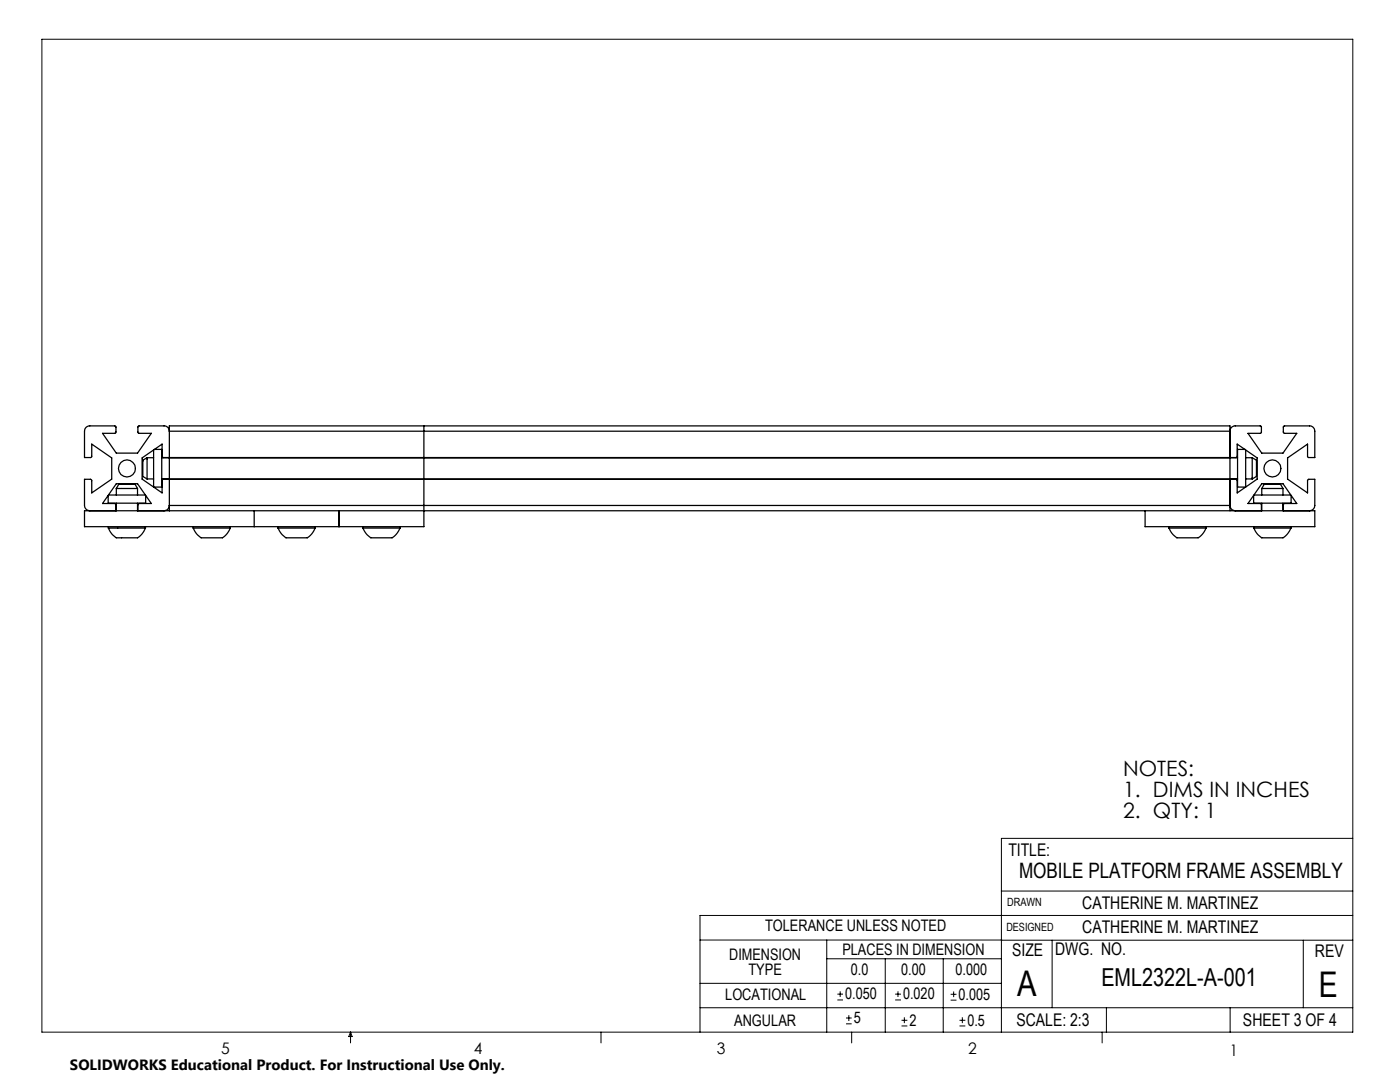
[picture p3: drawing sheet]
<svg xmlns="http://www.w3.org/2000/svg" width="279mm" height="216mm" viewBox="0 0 279 216" stroke-linecap="round" stroke-linejoin="round" font-family="sans-serif">
<g fill="none" stroke="#000" stroke-width=".2">
<path d="M8.4 7.8h261.6v198.2h-261.6zM199.8 177.8h70.2M270 167.3h-70.2v38.7M139.7 187.6h60.2M139.7 196.2h60.1M165 187.6v18.4M165 191.3h34.8M167.1 199.5h1.1M167.1 198.4h1.1M167.7 197.8v1.1M176.7 191.3v14.7M178.6 199.5h1.2"/>
<path d="M178.6 198.4h1.2M179.2 197.8v1.1M188.2 191.3v14.7M189.7 199.6h1.2M189.7 198.4h1.2M190.3 197.8v1.2M199.8 187.6h70.2M210 187.6v13.5M260.1 187.6v13.5M270 182.7h-130.3v23.3M70 206v2.1M70 206l.3 .8h-.7z"/>
<path d="M119.9 206v2.1M139.7 201.1h130.3M168.8 204.3h1.2M168.8 203.1h1.2M169.4 202.6v1.1M170 206v2.1M179.9 204.7h1.2M179.9 203.6h1.2M180.5 203v1.2M191.5 204.7h1.2M191.5 203.6h1.2M192.1 203v1.2"/>
<path d="M220 206v2.1M220.8 201.1v4.9M245.5 201.1v4.9"/>
</g>
<g fill="none" stroke="#000" stroke-width=".25">
<path d="M21.6 98.9v1.5h7.5v-1.5M21.7 98.8h7.3M23.2 97.5l.5-.9h3.3l.4 .9M23.2 97.5h4.2M23.2 97.5v1.3M27.4 97.5v1.3M28.4 91.4l3.9-2.8v2.5l.3 .2h214.1l.2-.2v-2.5l4 2.8v4.2l-4 2.8v-2.6l-.2-.2h-214.1l-.3 .2v2.6l-3.9-2.8zM29.4 91.3v4.3M29.4 91.3l-.9 .5v3.3l.9 .5M29.4 91.3h1.3M29.4 95.6h1.3M30.7 89.8v7.4"/>
<path d="M30.8 89.7h1.5v7.5h-1.6M32.3 91.3h214.7M32.3 95.6h1.5M33.8 86v-1h211.7v1M33.8 86a1.02 1.02 0 0 0-1.1-1h-5l-.2 .1 .1 1.3 2.6 .1-2.8 3.9h-4.2l-2.7-3.9 2.5-.1 .1-1.3-.1-.1h-5.1a1.02 1.02 0 0 0-1 1v5.3l1.4-.1v-2.6l4 2.8v4.2l-4 2.8v-2.6l-.2-.2h-1.2v5.3a1.09 1.09 0 0 0 1 1M33.8 95.6h211.7M33.8 86v14.9M33.8 86h211.7M84.6 85v20.1h-67.7v-3.2h245.5v3.2h-33.9v-3.2M245.5 86a1.02 1.02 0 0 1 1-1h5.1l.1 .1-.1 1.3-2.5 .1 2.7 3.9h4.2l2.8-3.9-2.6-.1-.1-1.3 .2-.1h5a1.02 1.02 0 0 1 1.1 1v5.3l-1.4-.1-.1-2.6-3.9 2.8v4.2l3.9 2.8v-2.6l.3-.2h1.2v5.3a1.09 1.09 0 0 1-1.1 1M245.5 95.6h1.5M245.5 86v14.9"/>
<path d="M248.5 89.7h-1.5v7.5h1.6M248.6 89.8v7.4M248.6 91.3h1.3M248.6 95.6h1.3M249.9 91.3v4.3M249.9 91.3l.9 .5v3.3l-.9 .5M250.2 98.9v1.5h7.5v-1.5M250.3 98.8h7.3M251.8 97.5l.5-.9h3.3l.4 .9M251.8 97.5h4.2M251.8 97.5v1.3M256 97.5v1.3"/>
<path d="M21.6 105.4a3.5 3.5 0 0 0 1.8 1.9h3a2.04 2.04 0 0 0 2.4-1.4l.2-.5M21.6 105.4h7.4M21.6 105.1v.3M23.1 101.9v-1.3l-.1-.1h-2.5l2.7-4h4.2l2.8 4h-2.5l-.2 .1v1.3M23.2 100.4v1.5M27.4 100.4v1.5M29 105.1v.3M33.8 100.9a1.09 1.09 0 0 1-1.1 1M33.8 100.9v1M33.8 100.9h211.7M38.6 105.4a3.5 3.5 0 0 0 1.7 1.9h3a2.04 2.04 0 0 0 2.4-1.4l.3-.5M38.6 105.4h7.4"/>
<path d="M38.6 105.1v.3M46 105.1v.3M50.7 101.9v3.2M55.5 105.4a3.8 3.8 0 0 0 1.6 1.9h3.5a1.93 1.93 0 0 0 2-1.4l.3-.5M55.5 105.4h7.4M55.5 105.1v.3M62.9 105.1v.3M67.7 101.9v3.2M72.4 105.4a3.8 3.8 0 0 0 1.6 1.9h3.5a1.93 1.93 0 0 0 2.1-1.4l.2-.5M72.4 105.4h7.4M72.4 105.1v.3M79.8 105.1v.3"/>
<path d="M233.3 105.4a3.5 3.5 0 0 0 1.7 1.9h3.1a2.04 2.04 0 0 0 2.3-1.4l.3-.5M233.3 105.4h7.4M233.3 105.1v.3M240.7 105.1v.3M245.5 100.9v1M245.5 100.9a1.09 1.09 0 0 0 1 1M250.2 105.4a3.5 3.5 0 0 0 1.8 1.9h3a2.04 2.04 0 0 0 2.4-1.4l.2-.5M250.2 105.4h7.4M250.2 105.1v.3M251.7 101.9v-1.3l-.1-.1h-2.5l2.7-4h4.2l2.8 4h-2.5l-.2 .1v1.3M251.8 100.4v1.5M256 100.4v1.5"/>
<path d="M257.6 105.1v.3"/>
<circle cx="25.3" cy="93.5" r="1.7"/>
<circle cx="253.9" cy="93.5" r="1.7"/>
</g>
<g font-size="7.1">
<text x="203" y="198.7">A</text>
<text x="263.2" y="198.9">E</text>
</g>
<text font-size="4.9" x="219.8" y="196.7">EML2322L-A-001</text>
<g font-size="4.2">
<text x="224.2" y="154.8">NOTES:</text>
<text x="224.2" y="158.9">1. DIMS IN INCHES</text>
<text x="224.2" y="163.1">2. QTY: 1</text>
<text x="203.4" y="175.1">MOBILE PLATFORM FRAME ASSEMBLY</text>
</g>
<g font-size="3.5">
<text x="201.2" y="170.7">TITLE:</text>
<text x="216" y="181.4">CATHERINE M. MARTINEZ</text>
<text x="202" y="190.7">SIZE</text>
<text x="210.6" y="190.6">DWG. NO.</text>
<text x="216" y="186.2">CATHERINE M. MARTINEZ</text>
<text x="262.4" y="190.9">REV</text>
<text x="202.9" y="204.6">SCALE: 2:3</text>
<text x="248.1" y="204.6">SHEET 3 OF 4</text>
</g>
<g font-size="3.2">
<text x="152.7" y="185.7">TOLERANCE UNLESS NOTED</text>
<text x="145.5" y="191.5">DIMENSION</text>
<text x="168.1" y="190.5">PLACES IN DIMENSION</text>
<text x="149.4" y="194.6">TYPE</text>
<text x="169.8" y="194.6">0.0</text>
<text x="179.8" y="194.6">0.00</text>
<text x="190.7" y="194.6">0.000</text>
<text x="144.7" y="199.6">LOCATIONAL</text>
<text x="168.7" y="199.4">0.050</text>
<text x="180.2" y="199.4">0.020</text>
<text x="191.3" y="199.5">0.005</text>
<text x="146.5" y="204.6">ANGULAR</text>
<text x="170.4" y="204.2">5</text>
<text x="181.5" y="204.6">2</text>
<text x="193.1" y="204.6">0.5</text>
<text x="44.2" y="210.4">5</text>
<text x="94.6" y="210.3">4</text>
<text x="143.1" y="210.4">3</text>
<text x="193.2" y="210.3">2</text>
<text x="245.4" y="210.6">1</text>
</g>
<text font-size="3" x="14" y="213.5">SOLIDWORKS Educational Product. For Instructional Use Only.</text>
<g font-size="2.3">
<text x="200.8" y="185.7">DESIGNED</text>
<text x="201" y="180.9">DRAWN</text>
</g>
</svg>
